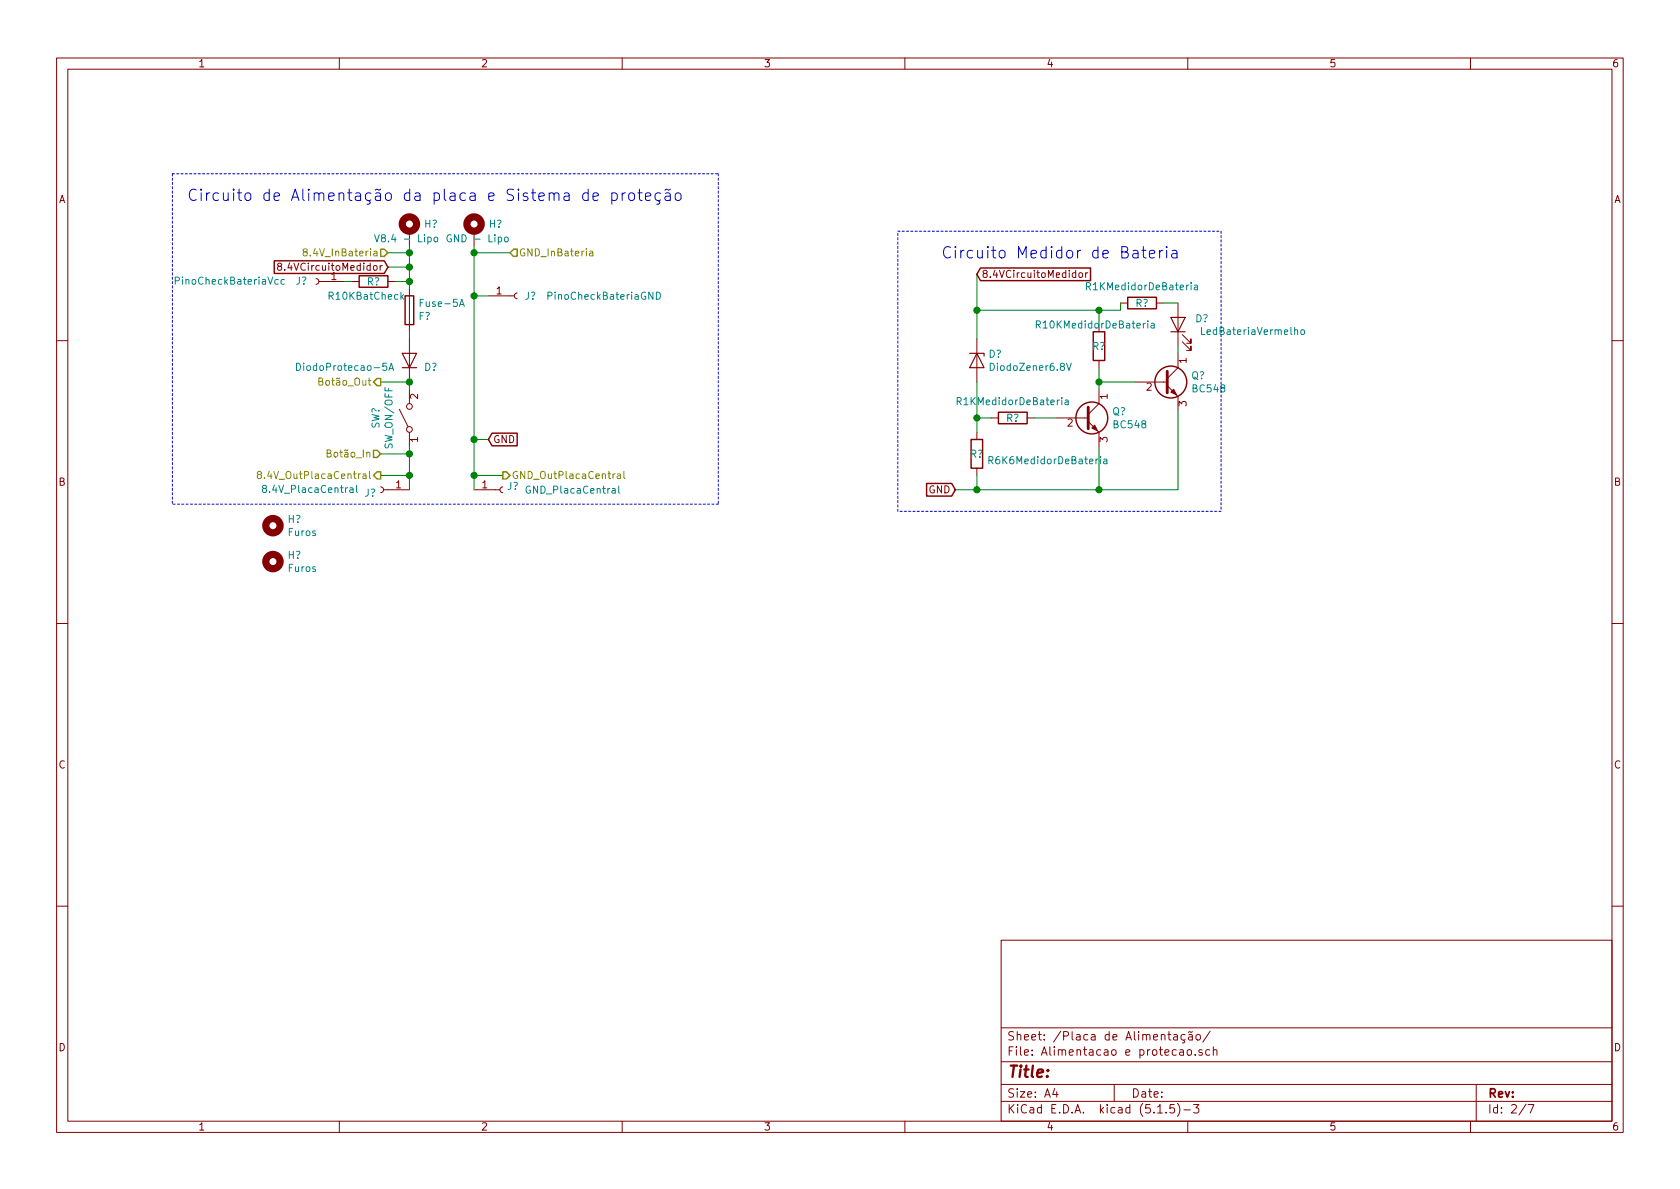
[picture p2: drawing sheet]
EESchema Schematic File Version 4
EELAYER 30 0
EELAYER END
$Descr A4 11693 8268
encoding utf-8
Sheet 2 7
Title ""
Date ""
Rev ""
Comp ""
Comment1 ""
Comment2 ""
Comment3 ""
Comment4 ""
$EndDescr
$Comp
L Switch:SW_SPST SW?
U 1 1
P 2850 2900
F 0 "SW?" H 2850 3135 50  0000 C CNN
F 1 "SW_ON/OFF" H 2850 3044 50  0000 C CNN
F 2 "CUSTOM_Placa_central_v01:Solder_Pad_Custom" H 2850 2900 50  0001 C CNN
F 3 "" H 2850 2900 50  0001 C CNN
	1    2850 2900
	0    -1   -1   0   
$EndComp
$Comp
L Mechanical:MountingHole_Pad H?
U 1 1
P 2850 1600
F 0 "H?" H 2950 1651 50  0000 L CNN
F 1 "V8.4 - Lipo" H 2600 1550 50  0000 L CNN
F 2 "Connector_Wire:SolderWirePad_1x01_Drill1.5mm" H 2850 1600 50  0001 C CNN
F 3 "~" H 2850 1600 50  0001 C CNN
	1    2850 1600
	1    0    0    -1  
$EndComp
$Comp
L Mechanical:MountingHole_Pad H?
U 1 1
P 3300 1600
F 0 "H?" H 3400 1651 50  0000 L CNN
F 1 "GND - Lipo" H 3100 1550 50  0000 L CNN
F 2 "Connector_Wire:SolderWirePad_1x01_Drill1.5mm" H 3300 1600 50  0001 C CNN
F 3 "~" H 3300 1600 50  0001 C CNN
	1    3300 1600
	1    0    0    -1  
$EndComp
$Comp
L Connector:Conn_01x01_Female J?
U 1 1
P 3600 2050
F 0 "J?" H 3650 2050 50  0000 L CNN
F 1 "PinoCheckBateriaGND" H 3800 2050 50  0000 L CNN
F 2 "Connector_Wire:SolderWirePad_1x01_Drill1.5mm" H 3600 2050 50  0001 C CNN
F 3 "~" H 3600 2050 50  0001 C CNN
	1    3600 2050
	1    0    0    -1  
$EndComp
$Comp
L Device:D D?
U 1 1
P 2850 2500
F 0 "D?" V 2800 2400 50  0000 R CNN
F 1 "DiodoProtecao-5A" V 2800 3300 50  0000 R CNN
F 2 "Diode_THT:D_DO-27_P15.24mm_Horizontal" H 2850 2500 50  0001 C CNN
F 3 "~" H 2850 2500 50  0001 C CNN
	1    2850 2500
	0    -1   -1   0   
$EndComp
$Comp
L Device:Fuse F?
U 1 1
P 2850 2150
F 0 "F?" H 2910 2196 50  0000 L CNN
F 1 "Fuse-5A" H 2910 2105 50  0000 L CNN
F 2 "Fuse:Fuseholder_Cylinder-5x20mm_Stelvio-Kontek_PTF78_Horizontal_Open" V 2780 2150 50  0001 C CNN
F 3 "~" H 2850 2150 50  0001 C CNN
	1    2850 2150
	1    0    0    1   
$EndComp
Wire Wire Line
	3300 3050 3400 3050
Wire Wire Line
	3400 2050 3300 2050
Connection ~ 3300 2050
Text Notes 1300 1400 0    79   ~ 0
Circuito de Alimentação da placa e Sistema de proteção
Wire Notes Line
	1200 1200 5000 1200
Wire Notes Line
	5000 3500 1200 3500
Wire Wire Line
	2850 2650 2850 2700
$Comp
L Device:D_Zener D?
U 1 1
P 6800 2500
F 0 "D?" V 6754 2579 50  0000 L CNN
F 1 "DiodoZener6.8V" V 6845 2579 50  0000 L CNN
F 2 "Diode_THT:D_DO-35_SOD27_P10.16mm_Horizontal" H 6800 2500 50  0001 C CNN
F 3 "~" H 6800 2500 50  0001 C CNN
	1    6800 2500
	0    1    1    0   
$EndComp
$Comp
L Device:R R?
U 1 1
P 7050 2900
F 0 "R?" V 7050 2900 50  0000 C CNN
F 1 "R1KMedidorDeBateria" V 6934 2900 50  0000 C CNN
F 2 "Resistor_THT:R_Axial_DIN0207_L6.3mm_D2.5mm_P10.16mm_Horizontal" V 6980 2900 50  0001 C CNN
F 3 "~" H 7050 2900 50  0001 C CNN
	1    7050 2900
	0    1    1    0   
$EndComp
$Comp
L Device:R R?
U 1 1
P 6800 3150
F 0 "R?" H 6750 3150 50  0000 L CNN
F 1 "R6K6MedidorDeBateria" H 6870 3105 50  0000 L CNN
F 2 "Resistor_THT:R_Axial_DIN0207_L6.3mm_D2.5mm_P10.16mm_Horizontal" V 6730 3150 50  0001 C CNN
F 3 "~" H 6800 3150 50  0001 C CNN
	1    6800 3150
	1    0    0    -1  
$EndComp
$Comp
L Transistor_BJT:BC548 Q?
U 1 1
P 7550 2900
F 0 "Q?" H 7741 2946 50  0000 L CNN
F 1 "BC548" H 7741 2855 50  0000 L CNN
F 2 "Package_TO_SOT_THT:TO-92_Wide" H 7750 2825 50  0001 L CIN
F 3 "http://www.fairchildsemi.com/ds/BC/BC547.pdf" H 7550 2900 50  0001 L CNN
	1    7550 2900
	1    0    0    -1  
$EndComp
$Comp
L Device:R R?
U 1 1
P 7650 2400
F 0 "R?" H 7600 2400 50  0000 L CNN
F 1 "R10KMedidorDeBateria" H 7200 2550 50  0000 L CNN
F 2 "Resistor_THT:R_Axial_DIN0207_L6.3mm_D2.5mm_P10.16mm_Horizontal" V 7580 2400 50  0001 C CNN
F 3 "~" H 7650 2400 50  0001 C CNN
	1    7650 2400
	1    0    0    -1  
$EndComp
$Comp
L Device:R R?
U 1 1
P 7950 2100
F 0 "R?" V 7950 2100 50  0000 C CNN
F 1 "R1KMedidorDeBateria" V 7834 2100 50  0000 C CNN
F 2 "Resistor_THT:R_Axial_DIN0207_L6.3mm_D2.5mm_P10.16mm_Horizontal" V 7880 2100 50  0001 C CNN
F 3 "~" H 7950 2100 50  0001 C CNN
	1    7950 2100
	0    1    1    0   
$EndComp
$Comp
L Transistor_BJT:BC548 Q?
U 1 1
P 8100 2650
F 0 "Q?" H 8291 2696 50  0000 L CNN
F 1 "BC548" H 8291 2605 50  0000 L CNN
F 2 "Package_TO_SOT_THT:TO-92_Wide" H 8300 2575 50  0001 L CIN
F 3 "http://www.fairchildsemi.com/ds/BC/BC547.pdf" H 8100 2650 50  0001 L CNN
	1    8100 2650
	1    0    0    -1  
$EndComp
$Comp
L Device:LED D?
U 1 1
P 8200 2250
F 0 "D?" V 8238 2132 50  0000 R CNN
F 1 "LedBateriaVermelho" V 8150 2100 50  0000 R CNN
F 2 "LED_THT:LED_D3.0mm" H 8200 2250 50  0001 C CNN
F 3 "~" H 8200 2250 50  0001 C CNN
	1    8200 2250
	0    -1   -1   0   
$EndComp
Wire Wire Line
	6800 3400 6800 3300
Wire Wire Line
	6800 3000 6800 2900
Wire Wire Line
	6900 2900 6800 2900
Connection ~ 6800 2900
Wire Wire Line
	7200 2900 7350 2900
Wire Wire Line
	7650 2700 7650 2650
Wire Wire Line
	8200 2100 8100 2100
Wire Wire Line
	8200 2400 8200 2450
Wire Wire Line
	7900 2650 7650 2650
Connection ~ 7650 2650
Wire Wire Line
	8200 2850 8200 3400
Wire Wire Line
	8200 3400 7650 3400
Connection ~ 7650 3400
Wire Wire Line
	7650 3100 7650 3400
Wire Wire Line
	7800 2150 7800 2100
Wire Wire Line
	7650 2550 7650 2650
Wire Wire Line
	7650 2250 7650 2150
Connection ~ 7650 2150
Wire Wire Line
	7650 2150 7800 2150
Wire Wire Line
	6800 2350 6800 2150
Connection ~ 6800 2150
Wire Wire Line
	6800 2150 7650 2150
Wire Wire Line
	6800 2650 6800 2900
Text Notes 6550 1800 0    79   ~ 0
Circuito Medidor de Bateria
Wire Notes Line
	8500 1600 8500 3550
Wire Notes Line
	8500 3550 6250 3550
Wire Notes Line
	6250 3550 6250 1600
Wire Notes Line
	6250 1600 8500 1600
Wire Wire Line
	3300 2050 3300 3050
$Comp
L Connector:Conn_01x01_Female J?
U 1 1
P 2650 3400
F 0 "J?" H 2678 3426 50  0000 L CNN
F 1 "8.4V_PlacaCentral" H 2800 3400 50  0000 L CNN
F 2 "Connector_Wire:SolderWirePad_1x01_Drill1.2mm" H 2650 3400 50  0001 C CNN
F 3 "~" H 2650 3400 50  0001 C CNN
	1    2650 3400
	-1   0    0    1   
$EndComp
$Comp
L Connector:Conn_01x01_Female J?
U 1 1
P 3500 3400
F 0 "J?" H 3528 3426 50  0000 L CNN
F 1 "GND_PlacaCentral" H 3650 3400 50  0000 L CNN
F 2 "Connector_Wire:SolderWirePad_1x01_Drill1.2mm" H 3500 3400 50  0001 C CNN
F 3 "~" H 3500 3400 50  0001 C CNN
	1    3500 3400
	1    0    0    -1  
$EndComp
Text GLabel 3400 3050 2    50   Input ~ 0
GND
Text GLabel 6650 3400 0    50   Input ~ 0
GND
$Comp
L Mechanical:MountingHole H?
U 1 1
P 1900 3650
F 0 "H?" H 2000 3696 50  0000 L CNN
F 1 "Furos" H 2000 3605 50  0000 L CNN
F 2 "Wire_Pads:SolderWirePad_single_2-5mmDrill" H 1900 3650 50  0001 C CNN
F 3 "~" H 1900 3650 50  0001 C CNN
	1    1900 3650
	1    0    0    -1  
$EndComp
$Comp
L Mechanical:MountingHole H?
U 1 1
P 1900 3900
F 0 "H?" H 2000 3946 50  0000 L CNN
F 1 "Furos" H 2000 3855 50  0000 L CNN
F 2 "Wire_Pads:SolderWirePad_single_2-5mmDrill" H 1900 3900 50  0001 C CNN
F 3 "~" H 1900 3900 50  0001 C CNN
	1    1900 3900
	1    0    0    -1  
$EndComp
$Comp
L Connector:Conn_01x01_Female J?
U 1 1
P 2200 1950
F 0 "J?" H 2300 1950 50  0000 C CNN
F 1 "PinoCheckBateriaVcc" H 2800 1950 50  0000 C CNN
F 2 "Connector_PinSocket_2.54mm:PinSocket_1x01_P2.54mm_Vertical" H 2200 1950 50  0001 C CNN
F 3 "~" H 2200 1950 50  0001 C CNN
	1    2200 1950
	-1   0    0    1   
$EndComp
Wire Wire Line
	2400 1950 2450 1950
$Comp
L Device:R R?
U 1 1
P 2600 1950
F 0 "R?" V 2600 1950 50  0000 C CNN
F 1 "R10KBatCheck" V 2700 1900 50  0000 C CNN
F 2 "Resistor_THT:R_Axial_DIN0207_L6.3mm_D2.5mm_P10.16mm_Horizontal" V 2530 1950 50  0001 C CNN
F 3 "~" H 2600 1950 50  0001 C CNN
	1    2600 1950
	0    1    1    0   
$EndComp
Wire Wire Line
	2750 1950 2850 1950
Wire Wire Line
	2850 1950 2850 2000
Connection ~ 2850 1950
Wire Wire Line
	2850 2300 2850 2350
Text GLabel 2700 1850 0    50   Input ~ 0
8.4VCircuitoMedidor
Wire Wire Line
	2700 1850 2850 1850
Connection ~ 2850 1850
Wire Wire Line
	2850 1850 2850 1950
Text GLabel 6800 1900 2    50   Input ~ 0
8.4VCircuitoMedidor
Wire Wire Line
	6800 1900 6800 2150
Wire Wire Line
	2850 3100 2850 3150
Wire Wire Line
	3300 3400 3300 3300
Connection ~ 3300 3050
Wire Wire Line
	7650 3400 6800 3400
Wire Wire Line
	6650 3400 6800 3400
Connection ~ 6800 3400
Text HLabel 2650 3300 0    50   Output ~ 0
8.4V_OutPlacaCentral
Text HLabel 3500 3300 2    50   Output ~ 0
GND_OutPlacaCentral
Text HLabel 2700 1750 0    50   Input ~ 0
8.4V_InBateria
Text HLabel 3550 1750 2    50   Input ~ 0
GND_InBateria
Wire Notes Line
	1200 1200 1200 3500
Wire Notes Line
	5000 1200 5000 3500
Wire Wire Line
	2700 1750 2850 1750
Wire Wire Line
	2850 1750 2850 1700
Wire Wire Line
	2850 1750 2850 1850
Connection ~ 2850 1750
Wire Wire Line
	3300 1700 3300 1750
Wire Wire Line
	3300 1750 3550 1750
Connection ~ 3300 1750
Wire Wire Line
	3300 1750 3300 2050
Wire Wire Line
	2650 3300 2850 3300
Connection ~ 2850 3300
Wire Wire Line
	2850 3300 2850 3400
Wire Wire Line
	3500 3300 3300 3300
Connection ~ 3300 3300
Wire Wire Line
	3300 3300 3300 3050
Text HLabel 2650 2650 0    50   Output ~ 0
Botão_Out
Text HLabel 2650 3150 0    50   Input ~ 0
Botão_In
Wire Wire Line
	2650 2650 2850 2650
Connection ~ 2850 2650
Wire Wire Line
	2650 3150 2850 3150
Connection ~ 2850 3150
Wire Wire Line
	2850 3150 2850 3300
$EndSCHEMATC
